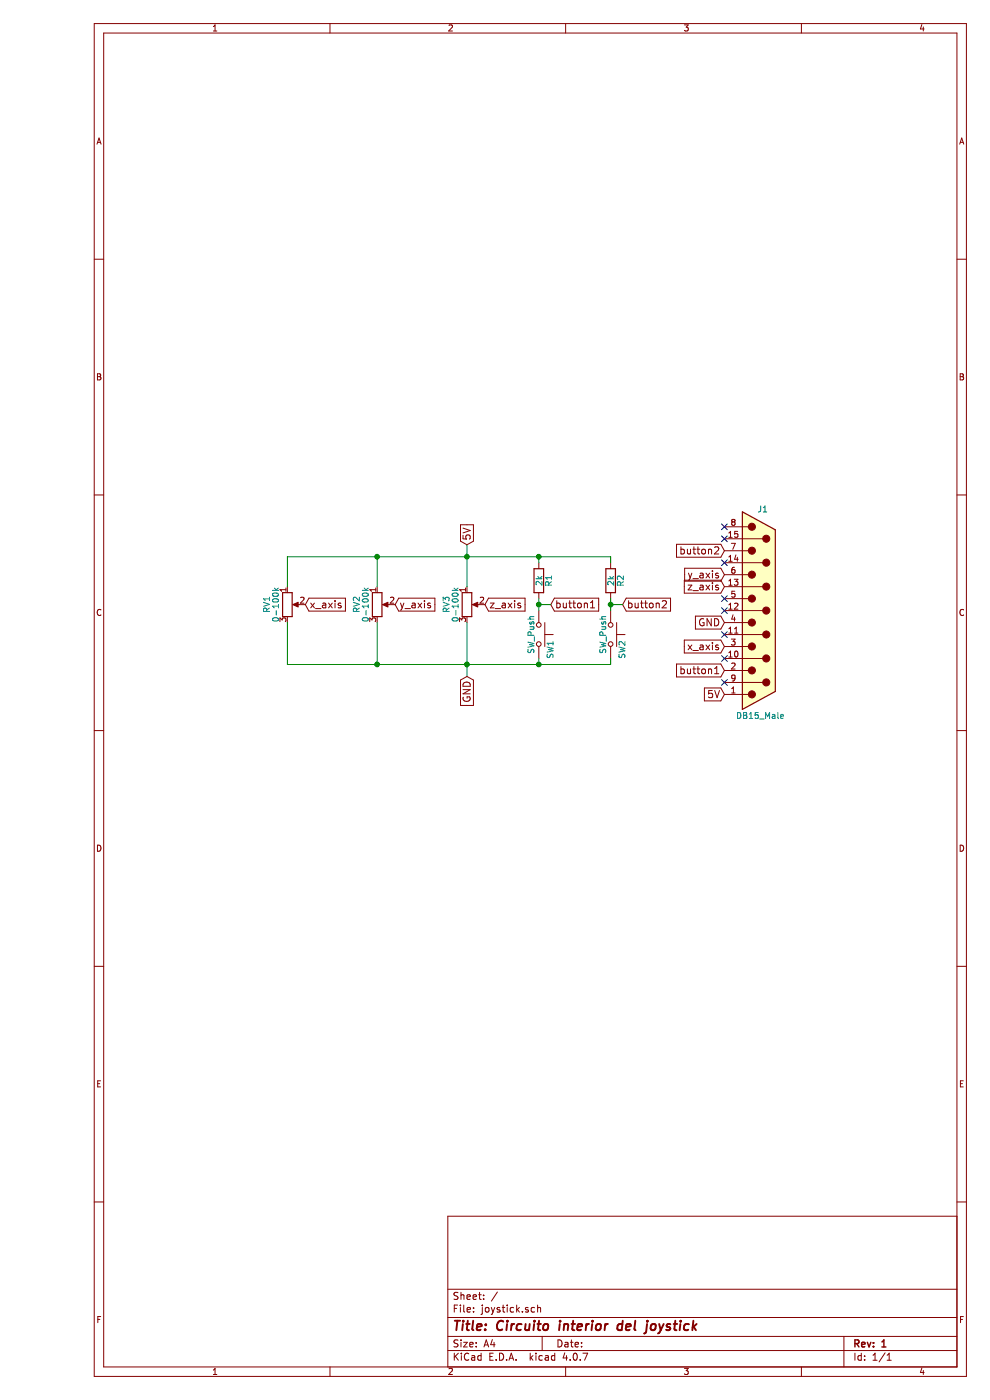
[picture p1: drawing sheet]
EESchema Schematic File Version 2
LIBS:power
LIBS:device
LIBS:switches
LIBS:relays
LIBS:motors
LIBS:transistors
LIBS:conn
LIBS:linear
LIBS:regul
LIBS:74xx
LIBS:cmos4000
LIBS:adc-dac
LIBS:memory
LIBS:xilinx
LIBS:microcontrollers
LIBS:dsp
LIBS:microchip
LIBS:analog_switches
LIBS:motorola
LIBS:texas
LIBS:intel
LIBS:audio
LIBS:interface
LIBS:digital-audio
LIBS:philips
LIBS:display
LIBS:cypress
LIBS:siliconi
LIBS:opto
LIBS:atmel
LIBS:contrib
LIBS:valves
LIBS:joystick-cache
EELAYER 25 0
EELAYER END
$Descr A4 8268 11693 portrait
encoding utf-8
Sheet 1 1
Title "Circuito interior del joystick"
Date ""
Rev "1"
Comp ""
Comment1 ""
Comment2 ""
Comment3 ""
Comment4 ""
$EndDescr
$Comp
L R R1
U 1 1
P 4500 4850
F 0 "R1" V 4580 4850 50  0000 C CNN
F 1 "2k" V 4500 4850 50  0000 C CNN
F 2 "" V 4430 4850 50  0001 C CNN
F 3 "" H 4500 4850 50  0001 C CNN
	1    4500 4850
	1    0    0    -1  
$EndComp
$Comp
L R R2
U 1 1
P 5100 4850
F 0 "R2" V 5180 4850 50  0000 C CNN
F 1 "2k" V 5100 4850 50  0000 C CNN
F 2 "" V 5030 4850 50  0001 C CNN
F 3 "" H 5100 4850 50  0001 C CNN
	1    5100 4850
	1    0    0    -1  
$EndComp
$Comp
L POT RV1
U 1 1
P 2400 5050
F 0 "RV1" V 2225 5050 50  0000 C CNN
F 1 "0-100k" V 2300 5050 50  0000 C CNN
F 2 "" H 2400 5050 50  0001 C CNN
F 3 "" H 2400 5050 50  0001 C CNN
	1    2400 5050
	1    0    0    -1  
$EndComp
$Comp
L POT RV2
U 1 1
P 3150 5050
F 0 "RV2" V 2975 5050 50  0000 C CNN
F 1 "0-100k" V 3050 5050 50  0000 C CNN
F 2 "" H 3150 5050 50  0001 C CNN
F 3 "" H 3150 5050 50  0001 C CNN
	1    3150 5050
	1    0    0    -1  
$EndComp
$Comp
L POT RV3
U 1 1
P 3900 5050
F 0 "RV3" V 3725 5050 50  0000 C CNN
F 1 "0-100k" V 3800 5050 50  0000 C CNN
F 2 "" H 3900 5050 50  0001 C CNN
F 3 "" H 3900 5050 50  0001 C CNN
	1    3900 5050
	1    0    0    -1  
$EndComp
$Comp
L SW_Push SW1
U 1 1
P 4500 5300
F 0 "SW1" H 4550 5400 50  0000 L CNN
F 1 "SW_Push" H 4500 5240 50  0000 C CNN
F 2 "" H 4500 5500 50  0001 C CNN
F 3 "" H 4500 5500 50  0001 C CNN
	1    4500 5300
	0    1    1    0   
$EndComp
$Comp
L SW_Push SW2
U 1 1
P 5100 5300
F 0 "SW2" H 5150 5400 50  0000 L CNN
F 1 "SW_Push" H 5100 5240 50  0000 C CNN
F 2 "" H 5100 5500 50  0001 C CNN
F 3 "" H 5100 5500 50  0001 C CNN
	1    5100 5300
	0    1    1    0   
$EndComp
$Comp
L DB15_Male J1
U 1 1
P 6350 5100
F 0 "J1" H 6370 5950 50  0000 C CNN
F 1 "DB15_Male" H 6350 4225 50  0000 C CNN
F 2 "" H 6350 5100 50  0001 C CNN
F 3 "" H 6350 5100 50  0001 C CNN
	1    6350 5100
	1    0    0    -1  
$EndComp
Text GLabel 3900 4550 1    60   Input ~ 0
5V
Text GLabel 6050 5800 0    60   Input ~ 0
5V
Text GLabel 4050 5050 2    60   Input ~ 0
z_axis
Text GLabel 3300 5050 2    60   Input ~ 0
y_axis
Text GLabel 2550 5050 2    60   Input ~ 0
x_axis
Text GLabel 4600 5050 2    60   Input ~ 0
button1
Text GLabel 5200 5050 2    60   Input ~ 0
button2
Wire Wire Line
	4500 5000 4500 5100
Wire Wire Line
	4600 5050 4500 5050
Connection ~ 4500 5050
Wire Wire Line
	5100 5000 5100 5100
Wire Wire Line
	5200 5050 5100 5050
Connection ~ 5100 5050
Wire Wire Line
	5100 5550 5100 5500
Wire Wire Line
	2400 5550 5100 5550
Wire Wire Line
	2400 5550 2400 5200
Wire Wire Line
	3150 5200 3150 5550
Connection ~ 3150 5550
Wire Wire Line
	3900 5200 3900 5650
Connection ~ 3900 5550
Wire Wire Line
	4500 5500 4500 5550
Connection ~ 4500 5550
Wire Wire Line
	5100 4650 5100 4700
Wire Wire Line
	2400 4650 5100 4650
Wire Wire Line
	2400 4650 2400 4900
Wire Wire Line
	3150 4900 3150 4650
Connection ~ 3150 4650
Wire Wire Line
	3900 4550 3900 4900
Connection ~ 3900 4650
Wire Wire Line
	4500 4700 4500 4650
Connection ~ 4500 4650
Text GLabel 3900 5650 3    60   Input ~ 0
GND
Text GLabel 6050 5200 0    60   Input ~ 0
GND
Text GLabel 6050 5600 0    60   Input ~ 0
button1
Text GLabel 6050 5400 0    60   Input ~ 0
x_axis
Text GLabel 6050 4800 0    60   Input ~ 0
y_axis
Text GLabel 6050 4900 0    60   Input ~ 0
z_axis
Text GLabel 6050 4600 0    60   Input ~ 0
button2
NoConn ~ 6050 4400
NoConn ~ 6050 4500
NoConn ~ 6050 4700
NoConn ~ 6050 5000
NoConn ~ 6050 5100
NoConn ~ 6050 5500
NoConn ~ 6050 5300
NoConn ~ 6050 5700
$EndSCHEMATC
